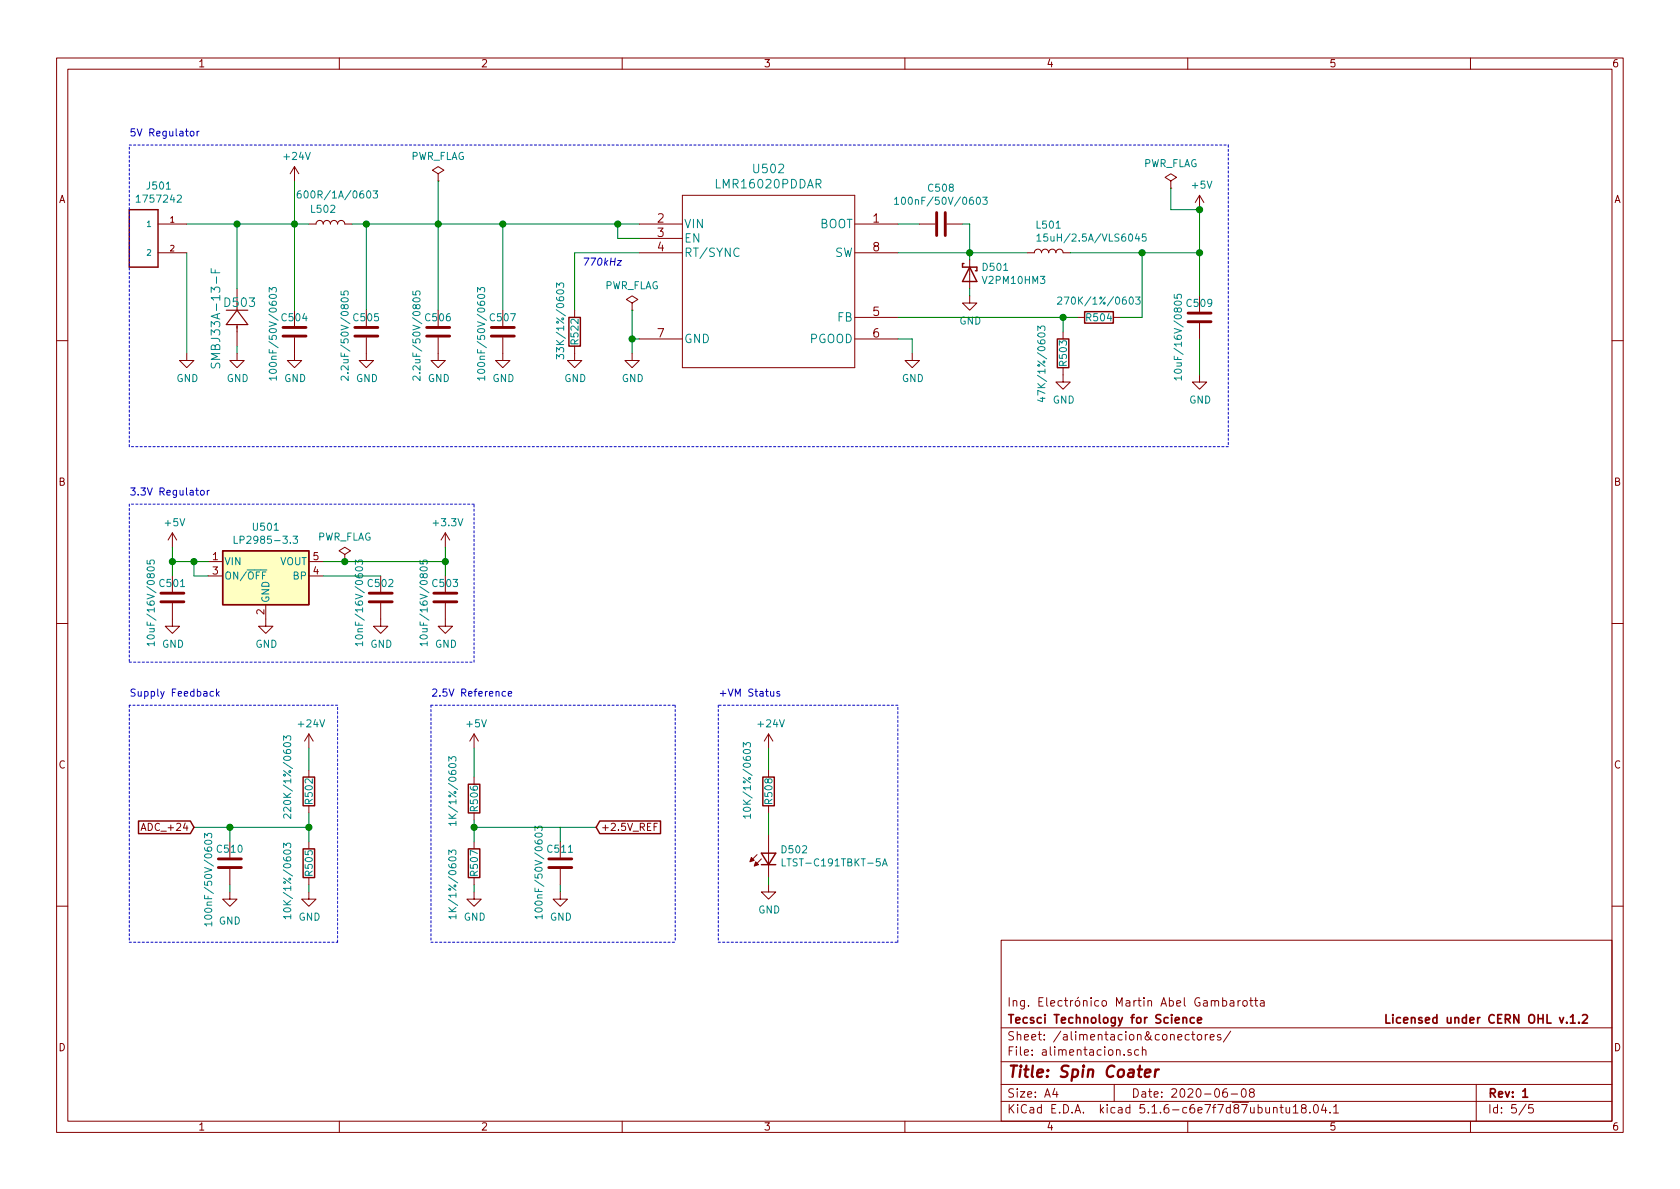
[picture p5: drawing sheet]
EESchema Schematic File Version 4
EELAYER 30 0
EELAYER END
$Descr A4 11693 8268
encoding utf-8
Sheet 5 5
Title "Spin Coater"
Date "2020-06-08"
Rev "1"
Comp "Tecsci Technology for Science                            Licensed under CERN OHL v.1.2"
Comment1 "Ing. Electrónico Martin Abel Gambarotta"
Comment2 ""
Comment3 ""
Comment4 ""
$EndDescr
$Comp
L Regulator_Linear:LP2985-3.3 U501
U 1 1
P 1850 4000
F 0 "U501" H 1850 4342 50  0000 C CNN
F 1 "LP2985-3.3" H 1850 4251 50  0000 C CNN
F 2 "Package_TO_SOT_SMD:SOT-23-5" H 1850 4325 50  0001 C CNN
F 3 "http://www.ti.com/lit/ds/symlink/lp2985.pdf" H 1850 4000 50  0001 C CNN
	1    1850 4000
	1    0    0    -1  
$EndComp
$Comp
L power:+5V #PWR0501
U 1 1
P 1200 3800
F 0 "#PWR0501" H 1200 3650 50  0001 C CNN
F 1 "+5V" H 1215 3973 50  0000 C CNN
F 2 "" H 1200 3800 50  0001 C CNN
F 3 "" H 1200 3800 50  0001 C CNN
	1    1200 3800
	1    0    0    -1  
$EndComp
$Comp
L Device:C C501
U 1 1
P 1200 4150
F 0 "C501" H 1100 4250 50  0000 L CNN
F 1 "10uF/16V/0805" V 1050 3800 50  0000 L CNN
F 2 "Capacitor_SMD:C_0805_2012Metric" H 1238 4000 50  0001 C CNN
F 3 "~" H 1200 4150 50  0001 C CNN
	1    1200 4150
	1    0    0    -1  
$EndComp
$Comp
L Device:C C502
U 1 1
P 2650 4150
F 0 "C502" H 2550 4250 50  0000 L CNN
F 1 "10nF/16V/0603" V 2500 3800 50  0000 L CNN
F 2 "Capacitor_SMD:C_0603_1608Metric" H 2688 4000 50  0001 C CNN
F 3 "~" H 2650 4150 50  0001 C CNN
	1    2650 4150
	1    0    0    -1  
$EndComp
$Comp
L Device:C C503
U 1 1
P 3100 4150
F 0 "C503" H 3000 4250 50  0000 L CNN
F 1 "10uF/16V/0805" V 2950 3800 50  0000 L CNN
F 2 "Capacitor_SMD:C_0805_2012Metric" H 3138 4000 50  0001 C CNN
F 3 "~" H 3100 4150 50  0001 C CNN
	1    3100 4150
	1    0    0    -1  
$EndComp
Wire Wire Line
	1200 3800 1200 3900
Wire Wire Line
	1200 3900 1350 3900
Connection ~ 1200 3900
Wire Wire Line
	1200 3900 1200 4000
Wire Wire Line
	1450 4000 1350 4000
Wire Wire Line
	1350 4000 1350 3900
Connection ~ 1350 3900
Wire Wire Line
	1350 3900 1450 3900
Wire Wire Line
	2250 4000 2650 4000
Wire Wire Line
	2250 3900 2400 3900
Wire Wire Line
	3100 3900 3100 4000
$Comp
L power:+3.3V #PWR0505
U 1 1
P 3100 3800
F 0 "#PWR0505" H 3100 3650 50  0001 C CNN
F 1 "+3.3V" H 3115 3973 50  0000 C CNN
F 2 "" H 3100 3800 50  0001 C CNN
F 3 "" H 3100 3800 50  0001 C CNN
	1    3100 3800
	1    0    0    -1  
$EndComp
Wire Wire Line
	3100 3800 3100 3900
Connection ~ 3100 3900
$Comp
L power:GND #PWR0502
U 1 1
P 1200 4300
F 0 "#PWR0502" H 1200 4050 50  0001 C CNN
F 1 "GND" H 1205 4127 50  0000 C CNN
F 2 "" H 1200 4300 50  0001 C CNN
F 3 "" H 1200 4300 50  0001 C CNN
	1    1200 4300
	1    0    0    -1  
$EndComp
$Comp
L power:GND #PWR0503
U 1 1
P 1850 4300
F 0 "#PWR0503" H 1850 4050 50  0001 C CNN
F 1 "GND" H 1855 4127 50  0000 C CNN
F 2 "" H 1850 4300 50  0001 C CNN
F 3 "" H 1850 4300 50  0001 C CNN
	1    1850 4300
	1    0    0    -1  
$EndComp
$Comp
L power:GND #PWR0504
U 1 1
P 2650 4300
F 0 "#PWR0504" H 2650 4050 50  0001 C CNN
F 1 "GND" H 2655 4127 50  0000 C CNN
F 2 "" H 2650 4300 50  0001 C CNN
F 3 "" H 2650 4300 50  0001 C CNN
	1    2650 4300
	1    0    0    -1  
$EndComp
$Comp
L power:GND #PWR0506
U 1 1
P 3100 4300
F 0 "#PWR0506" H 3100 4050 50  0001 C CNN
F 1 "GND" H 3105 4127 50  0000 C CNN
F 2 "" H 3100 4300 50  0001 C CNN
F 3 "" H 3100 4300 50  0001 C CNN
	1    3100 4300
	1    0    0    -1  
$EndComp
Wire Notes Line
	900  3500 900  4600
Wire Notes Line
	900  4600 3300 4600
Wire Notes Line
	3300 4600 3300 3500
Wire Notes Line
	3300 3500 900  3500
Text Notes 900  3450 0    50   ~ 0
3.3V Regulator
$Comp
L Device:C C508
U 1 1
P 6550 1550
F 0 "C508" V 6298 1550 50  0000 C CNN
F 1 "100nF/50V/0603" V 6389 1550 50  0000 C CNN
F 2 "Capacitor_SMD:C_0603_1608Metric" H 6588 1400 50  0001 C CNN
F 3 "~" H 6550 1550 50  0001 C CNN
	1    6550 1550
	0    1    1    0   
$EndComp
$Comp
L Device:R R503
U 1 1
P 7400 2450
F 0 "R503" V 7400 2350 50  0000 L CNN
F 1 "47K/1%/0603" V 7250 2100 50  0000 L CNN
F 2 "Resistor_SMD:R_0603_1608Metric" V 7330 2450 50  0001 C CNN
F 3 "~" H 7400 2450 50  0001 C CNN
	1    7400 2450
	1    0    0    -1  
$EndComp
$Comp
L Device:R R504
U 1 1
P 7650 2200
F 0 "R504" V 7650 2200 50  0000 C CNN
F 1 "270K/1%/0603" V 7534 2200 50  0000 C CNN
F 2 "Resistor_SMD:R_0603_1608Metric" V 7580 2200 50  0001 C CNN
F 3 "~" H 7650 2200 50  0001 C CNN
	1    7650 2200
	0    1    1    0   
$EndComp
$Comp
L Device:C C509
U 1 1
P 8350 2200
F 0 "C509" H 8250 2300 50  0000 L CNN
F 1 "10uF/16V/0805" V 8200 1750 50  0000 L CNN
F 2 "Capacitor_SMD:C_0805_2012Metric" H 8388 2050 50  0001 C CNN
F 3 "~" H 8350 2200 50  0001 C CNN
	1    8350 2200
	1    0    0    -1  
$EndComp
$Comp
L Device:L L501
U 1 1
P 7300 1750
F 0 "L501" V 7490 1750 50  0000 C CNN
F 1 "15uH/2.5A/VLS6045" V 7400 1450 50  0000 C CNN
F 2 "INDPM6060X450N:INDPM6060X450N" H 7300 1750 50  0001 C CNN
F 3 "~" H 7300 1750 50  0001 C CNN
	1    7300 1750
	0    -1   -1   0   
$EndComp
$Comp
L power:GND #PWR0113
U 1 1
P 4400 2450
F 0 "#PWR0113" H 4400 2200 50  0001 C CNN
F 1 "GND" H 4405 2277 50  0000 C CNN
F 2 "" H 4400 2450 50  0001 C CNN
F 3 "" H 4400 2450 50  0001 C CNN
	1    4400 2450
	1    0    0    -1  
$EndComp
$Comp
L Device:C C504
U 1 1
P 2050 2300
F 0 "C504" H 1950 2400 50  0000 L CNN
F 1 "100nF/50V/0603" V 1900 1950 50  0000 L CNN
F 2 "Capacitor_SMD:C_0603_1608Metric" H 2088 2150 50  0001 C CNN
F 3 "~" H 2050 2300 50  0001 C CNN
	1    2050 2300
	1    0    0    -1  
$EndComp
$Comp
L Device:C C505
U 1 1
P 2550 2300
F 0 "C505" H 2450 2400 50  0000 L CNN
F 1 "2.2uF/50V/0805" V 2400 1950 50  0000 L CNN
F 2 "Capacitor_SMD:C_0805_2012Metric" H 2588 2150 50  0001 C CNN
F 3 "~" H 2550 2300 50  0001 C CNN
	1    2550 2300
	1    0    0    -1  
$EndComp
$Comp
L Device:C C506
U 1 1
P 3050 2300
F 0 "C506" H 2950 2400 50  0000 L CNN
F 1 "2.2uF/50V/0805" V 2900 1950 50  0000 L CNN
F 2 "Capacitor_SMD:C_0805_2012Metric" H 3088 2150 50  0001 C CNN
F 3 "~" H 3050 2300 50  0001 C CNN
	1    3050 2300
	1    0    0    -1  
$EndComp
$Comp
L Device:C C507
U 1 1
P 3500 2300
F 0 "C507" H 3400 2400 50  0000 L CNN
F 1 "100nF/50V/0603" V 3350 1950 50  0000 L CNN
F 2 "Capacitor_SMD:C_0603_1608Metric" H 3538 2150 50  0001 C CNN
F 3 "~" H 3500 2300 50  0001 C CNN
	1    3500 2300
	1    0    0    -1  
$EndComp
$Comp
L Device:R R522
U 1 1
P 4000 2300
F 0 "R522" V 4000 2200 50  0000 L CNN
F 1 "33K/1%/0603" V 3900 2100 50  0000 L CNN
F 2 "Resistor_SMD:R_0603_1608Metric" V 3930 2300 50  0001 C CNN
F 3 "~" H 4000 2300 50  0001 C CNN
	1    4000 2300
	1    0    0    -1  
$EndComp
$Comp
L power:GND #PWR0119
U 1 1
P 2050 2450
F 0 "#PWR0119" H 2050 2200 50  0001 C CNN
F 1 "GND" H 2055 2277 50  0000 C CNN
F 2 "" H 2050 2450 50  0001 C CNN
F 3 "" H 2050 2450 50  0001 C CNN
	1    2050 2450
	1    0    0    -1  
$EndComp
$Comp
L power:GND #PWR0120
U 1 1
P 2550 2450
F 0 "#PWR0120" H 2550 2200 50  0001 C CNN
F 1 "GND" H 2555 2277 50  0000 C CNN
F 2 "" H 2550 2450 50  0001 C CNN
F 3 "" H 2550 2450 50  0001 C CNN
	1    2550 2450
	1    0    0    -1  
$EndComp
$Comp
L power:GND #PWR0121
U 1 1
P 3050 2450
F 0 "#PWR0121" H 3050 2200 50  0001 C CNN
F 1 "GND" H 3055 2277 50  0000 C CNN
F 2 "" H 3050 2450 50  0001 C CNN
F 3 "" H 3050 2450 50  0001 C CNN
	1    3050 2450
	1    0    0    -1  
$EndComp
$Comp
L power:GND #PWR0122
U 1 1
P 3500 2450
F 0 "#PWR0122" H 3500 2200 50  0001 C CNN
F 1 "GND" H 3505 2277 50  0000 C CNN
F 2 "" H 3500 2450 50  0001 C CNN
F 3 "" H 3500 2450 50  0001 C CNN
	1    3500 2450
	1    0    0    -1  
$EndComp
$Comp
L power:GND #PWR0123
U 1 1
P 4000 2450
F 0 "#PWR0123" H 4000 2200 50  0001 C CNN
F 1 "GND" H 4005 2277 50  0000 C CNN
F 2 "" H 4000 2450 50  0001 C CNN
F 3 "" H 4000 2450 50  0001 C CNN
	1    4000 2450
	1    0    0    -1  
$EndComp
$Comp
L LMR16020PDDAR:LMR16020PDDAR U502
U 1 1
P 4450 1550
F 0 "U502" H 5350 1937 60  0000 C CNN
F 1 "LMR16020PDDAR" H 5350 1831 60  0000 C CNN
F 2 "LMR16020PDDAR:LMR16020PDDAR" H 5350 1790 60  0001 C CNN
F 3 "" H 6250 900 60  0000 C CNN
	1    4450 1550
	1    0    0    -1  
$EndComp
Wire Wire Line
	4450 1750 4000 1750
Wire Wire Line
	4000 1750 4000 2150
Wire Wire Line
	4450 2350 4400 2350
Wire Wire Line
	4400 2350 4400 2450
Wire Wire Line
	4450 1550 4300 1550
Wire Wire Line
	4450 1650 4300 1650
Wire Wire Line
	4300 1650 4300 1550
Connection ~ 4300 1550
Wire Wire Line
	4300 1550 3500 1550
Wire Wire Line
	3500 2150 3500 1550
Connection ~ 3500 1550
Wire Wire Line
	3500 1550 3050 1550
Connection ~ 3050 1550
Wire Wire Line
	3050 1550 2550 1550
Wire Wire Line
	2550 2150 2550 1550
Connection ~ 2550 1550
Wire Wire Line
	2550 1550 2450 1550
Wire Wire Line
	2150 1550 2050 1550
Wire Wire Line
	2050 1550 2050 2150
$Comp
L power:+24V #PWR0507
U 1 1
P 2050 1250
F 0 "#PWR0507" H 2050 1100 50  0001 C CNN
F 1 "+24V" H 2065 1423 50  0000 C CNN
F 2 "" H 2050 1250 50  0001 C CNN
F 3 "" H 2050 1250 50  0001 C CNN
	1    2050 1250
	1    0    0    -1  
$EndComp
Wire Wire Line
	2050 1550 2050 1250
Connection ~ 2050 1550
Wire Wire Line
	6400 1550 6250 1550
Wire Wire Line
	6700 1550 6750 1550
Wire Wire Line
	6750 1550 6750 1750
Connection ~ 6750 1750
Wire Wire Line
	6250 1750 6750 1750
Wire Wire Line
	8350 1750 8350 2050
Wire Wire Line
	6250 2200 7400 2200
Wire Wire Line
	7400 2200 7400 2300
Wire Wire Line
	7400 2200 7500 2200
Connection ~ 7400 2200
Wire Wire Line
	6250 2350 6350 2350
Wire Wire Line
	6350 2350 6350 2450
$Comp
L power:GND #PWR0511
U 1 1
P 6350 2450
F 0 "#PWR0511" H 6350 2200 50  0001 C CNN
F 1 "GND" H 6355 2277 50  0000 C CNN
F 2 "" H 6350 2450 50  0001 C CNN
F 3 "" H 6350 2450 50  0001 C CNN
	1    6350 2450
	1    0    0    -1  
$EndComp
$Comp
L power:GND #PWR0513
U 1 1
P 7400 2600
F 0 "#PWR0513" H 7400 2350 50  0001 C CNN
F 1 "GND" H 7405 2427 50  0000 C CNN
F 2 "" H 7400 2600 50  0001 C CNN
F 3 "" H 7400 2600 50  0001 C CNN
	1    7400 2600
	1    0    0    -1  
$EndComp
$Comp
L power:GND #PWR0515
U 1 1
P 8350 2600
F 0 "#PWR0515" H 8350 2350 50  0001 C CNN
F 1 "GND" H 8355 2427 50  0000 C CNN
F 2 "" H 8350 2600 50  0001 C CNN
F 3 "" H 8350 2600 50  0001 C CNN
	1    8350 2600
	1    0    0    -1  
$EndComp
$Comp
L power:GND #PWR0512
U 1 1
P 6750 2050
F 0 "#PWR0512" H 6750 1800 50  0001 C CNN
F 1 "GND" H 6755 1877 50  0000 C CNN
F 2 "" H 6750 2050 50  0001 C CNN
F 3 "" H 6750 2050 50  0001 C CNN
	1    6750 2050
	1    0    0    -1  
$EndComp
Wire Wire Line
	8350 2350 8350 2600
Wire Wire Line
	7800 2200 7950 2200
Wire Wire Line
	7950 2200 7950 1750
Wire Wire Line
	7950 1750 8350 1750
$Comp
L power:+5V #PWR0514
U 1 1
P 8350 1450
F 0 "#PWR0514" H 8350 1300 50  0001 C CNN
F 1 "+5V" H 8365 1623 50  0000 C CNN
F 2 "" H 8350 1450 50  0001 C CNN
F 3 "" H 8350 1450 50  0001 C CNN
	1    8350 1450
	1    0    0    -1  
$EndComp
Wire Wire Line
	8350 1450 8350 1750
Connection ~ 8350 1750
Text Notes 900  950  0    50   ~ 0
5V Regulator
$Comp
L Device:C C510
U 1 1
P 1600 6000
F 0 "C510" H 1500 6100 50  0000 L CNN
F 1 "100nF/50V/0603" V 1450 5550 50  0000 L CNN
F 2 "Capacitor_SMD:C_0603_1608Metric" H 1638 5850 50  0001 C CNN
F 3 "~" H 1600 6000 50  0001 C CNN
	1    1600 6000
	1    0    0    -1  
$EndComp
$Comp
L Device:R R505
U 1 1
P 2150 6000
F 0 "R505" V 2150 5900 50  0000 L CNN
F 1 "10K/1%/0603" V 2000 5600 50  0000 L CNN
F 2 "Resistor_SMD:R_0603_1608Metric" V 2080 6000 50  0001 C CNN
F 3 "~" H 2150 6000 50  0001 C CNN
	1    2150 6000
	1    0    0    -1  
$EndComp
$Comp
L Device:R R502
U 1 1
P 2150 5500
F 0 "R502" V 2150 5400 50  0000 L CNN
F 1 "220K/1%/0603" V 2000 5300 50  0000 L CNN
F 2 "Resistor_SMD:R_0603_1608Metric" V 2080 5500 50  0001 C CNN
F 3 "~" H 2150 5500 50  0001 C CNN
	1    2150 5500
	1    0    0    -1  
$EndComp
$Comp
L power:+24V #PWR0509
U 1 1
P 2150 5200
F 0 "#PWR0509" H 2150 5050 50  0001 C CNN
F 1 "+24V" H 2165 5373 50  0000 C CNN
F 2 "" H 2150 5200 50  0001 C CNN
F 3 "" H 2150 5200 50  0001 C CNN
	1    2150 5200
	1    0    0    -1  
$EndComp
Wire Wire Line
	1600 5850 1600 5750
Wire Wire Line
	1600 5750 2150 5750
Wire Wire Line
	2150 5750 2150 5850
Wire Wire Line
	2150 5750 2150 5650
Connection ~ 2150 5750
Wire Wire Line
	2150 5350 2150 5200
$Comp
L power:GND #PWR0508
U 1 1
P 1600 6200
F 0 "#PWR0508" H 1600 5950 50  0001 C CNN
F 1 "GND" H 1600 6000 50  0000 C CNN
F 2 "" H 1600 6200 50  0001 C CNN
F 3 "" H 1600 6200 50  0001 C CNN
	1    1600 6200
	1    0    0    -1  
$EndComp
$Comp
L power:GND #PWR0510
U 1 1
P 2150 6200
F 0 "#PWR0510" H 2150 5950 50  0001 C CNN
F 1 "GND" H 2155 6027 50  0000 C CNN
F 2 "" H 2150 6200 50  0001 C CNN
F 3 "" H 2150 6200 50  0001 C CNN
	1    2150 6200
	1    0    0    -1  
$EndComp
Wire Wire Line
	2150 6200 2150 6150
Wire Wire Line
	1600 6150 1600 6200
Wire Notes Line
	900  4900 900  6550
Wire Notes Line
	900  6550 2350 6550
Wire Notes Line
	2350 6550 2350 4900
Wire Notes Line
	2350 4900 900  4900
Text Notes 900  4850 0    50   ~ 0
Supply Feedback
Text Notes 4050 1850 0    50   Italic 0
770kHz
$Comp
L Device:R R506
U 1 1
P 3300 5550
F 0 "R506" V 3300 5450 50  0000 L CNN
F 1 "1K/1%/0603" V 3150 5350 50  0000 L CNN
F 2 "Resistor_SMD:R_0603_1608Metric" V 3230 5550 50  0001 C CNN
F 3 "~" H 3300 5550 50  0001 C CNN
	1    3300 5550
	1    0    0    -1  
$EndComp
$Comp
L Device:R R507
U 1 1
P 3300 6000
F 0 "R507" V 3300 5900 50  0000 L CNN
F 1 "1K/1%/0603" V 3150 5600 50  0000 L CNN
F 2 "Resistor_SMD:R_0603_1608Metric" V 3230 6000 50  0001 C CNN
F 3 "~" H 3300 6000 50  0001 C CNN
	1    3300 6000
	1    0    0    -1  
$EndComp
$Comp
L Device:C C511
U 1 1
P 3900 6000
F 0 "C511" H 3800 6100 50  0000 L CNN
F 1 "100nF/50V/0603" V 3750 5600 50  0000 L CNN
F 2 "Capacitor_SMD:C_0603_1608Metric" H 3938 5850 50  0001 C CNN
F 3 "~" H 3900 6000 50  0001 C CNN
	1    3900 6000
	1    0    0    -1  
$EndComp
$Comp
L power:+5V #PWR0516
U 1 1
P 3300 5200
F 0 "#PWR0516" H 3300 5050 50  0001 C CNN
F 1 "+5V" H 3315 5373 50  0000 C CNN
F 2 "" H 3300 5200 50  0001 C CNN
F 3 "" H 3300 5200 50  0001 C CNN
	1    3300 5200
	1    0    0    -1  
$EndComp
$Comp
L power:GND #PWR0517
U 1 1
P 3300 6200
F 0 "#PWR0517" H 3300 5950 50  0001 C CNN
F 1 "GND" H 3305 6027 50  0000 C CNN
F 2 "" H 3300 6200 50  0001 C CNN
F 3 "" H 3300 6200 50  0001 C CNN
	1    3300 6200
	1    0    0    -1  
$EndComp
$Comp
L power:GND #PWR0518
U 1 1
P 3900 6200
F 0 "#PWR0518" H 3900 5950 50  0001 C CNN
F 1 "GND" H 3905 6027 50  0000 C CNN
F 2 "" H 3900 6200 50  0001 C CNN
F 3 "" H 3900 6200 50  0001 C CNN
	1    3900 6200
	1    0    0    -1  
$EndComp
Wire Wire Line
	3300 5200 3300 5400
Wire Wire Line
	3300 5700 3300 5750
Wire Wire Line
	3300 6150 3300 6200
Wire Wire Line
	3900 6150 3900 6200
Wire Wire Line
	3300 5750 3900 5750
Wire Wire Line
	3900 5750 3900 5850
Connection ~ 3300 5750
Wire Wire Line
	3300 5750 3300 5850
Wire Wire Line
	3900 5750 4150 5750
Wire Notes Line
	3000 4900 3000 6550
Wire Notes Line
	3000 6550 4700 6550
Wire Notes Line
	3000 4900 4700 4900
Wire Notes Line
	4700 4900 4700 6550
Text Notes 3000 4850 0    50   ~ 0
2.5V Reference
$Comp
L Device:R R508
U 1 1
P 5350 5500
F 0 "R508" V 5350 5400 50  0000 L CNN
F 1 "10K/1%/0603" V 5200 5300 50  0000 L CNN
F 2 "Resistor_SMD:R_0603_1608Metric" V 5280 5500 50  0001 C CNN
F 3 "~" H 5350 5500 50  0001 C CNN
	1    5350 5500
	1    0    0    -1  
$EndComp
$Comp
L LTST-C191TBKT-5A:LTST-C191TBKT-5A D502
U 1 1
P 5350 6000
F 0 "D502" H 5430 6096 50  0000 L CNN
F 1 "LTST-C191TBKT-5A" H 5430 6005 50  0000 L CNN
F 2 "LTST-C191TBKT-5A:LTST-C191TBKT-5A" H 5350 6000 50  0001 L BNN
F 3 "" H 5350 6000 50  0001 C CNN
	1    5350 6000
	1    0    0    -1  
$EndComp
$Comp
L power:GND #PWR0520
U 1 1
P 5350 6150
F 0 "#PWR0520" H 5350 5900 50  0001 C CNN
F 1 "GND" H 5355 5977 50  0000 C CNN
F 2 "" H 5350 6150 50  0001 C CNN
F 3 "" H 5350 6150 50  0001 C CNN
	1    5350 6150
	1    0    0    -1  
$EndComp
Wire Wire Line
	5350 5350 5350 5200
Wire Wire Line
	5350 5650 5350 5800
Wire Wire Line
	5350 6100 5350 6150
$Comp
L power:+24V #PWR0519
U 1 1
P 5350 5200
F 0 "#PWR0519" H 5350 5050 50  0001 C CNN
F 1 "+24V" H 5365 5373 50  0000 C CNN
F 2 "" H 5350 5200 50  0001 C CNN
F 3 "" H 5350 5200 50  0001 C CNN
	1    5350 5200
	1    0    0    -1  
$EndComp
Wire Notes Line
	5000 4900 5000 6550
Wire Notes Line
	5000 6550 6250 6550
Wire Notes Line
	6250 6550 6250 4900
Wire Notes Line
	6250 4900 5000 4900
Text Notes 5000 4850 0    50   ~ 0
+VM Status
$Comp
L Device:L L502
U 1 1
P 2300 1550
F 0 "L502" V 2400 1600 50  0000 C CNN
F 1 "600R/1A/0603" V 2500 1500 50  0000 C CNN
F 2 "Inductor_SMD:L_0603_1608Metric" H 2300 1550 50  0001 C CNN
F 3 "~" H 2300 1550 50  0001 C CNN
	1    2300 1550
	0    -1   -1   0   
$EndComp
Wire Wire Line
	6750 1750 7150 1750
Wire Wire Line
	7450 1750 7950 1750
Connection ~ 7950 1750
$Comp
L MSS1P4-M3_89A:MSS1P4-M3_89A D501
U 1 1
P 6750 1900
F 0 "D501" V 6796 1820 50  0000 R CNN
F 1 "V2PM10HM3" V 6705 1820 50  0000 R CNN
F 2 "DIODE_MSS1P4-M3:DIODE_MSS1P4-M3" H 6750 1900 50  0001 L BNN
F 3 "MSS2P3-M3/89A" H 6750 1900 50  0001 L BNN
F 4 "MSS2P3 Series 30 V 2 A Surface Mount Schottky Barrier Rectifier - MicroSMP" H 6750 1900 50  0001 L BNN "Field4"
F 5 "MicroSMP Vishay Semiconductor" H 6750 1900 50  0001 L BNN "Field5"
F 6 "Vishay Semiconductor" H 6750 1900 50  0001 L BNN "Field6"
	1    6750 1900
	0    -1   -1   0   
$EndComp
Wire Wire Line
	6750 1800 6750 1750
Wire Wire Line
	6750 2000 6750 2050
$Comp
L power:PWR_FLAG #FLG0101
U 1 1
P 3050 1250
F 0 "#FLG0101" H 3050 1325 50  0001 C CNN
F 1 "PWR_FLAG" H 3050 1423 50  0000 C CNN
F 2 "" H 3050 1250 50  0001 C CNN
F 3 "~" H 3050 1250 50  0001 C CNN
	1    3050 1250
	1    0    0    -1  
$EndComp
$Comp
L power:PWR_FLAG #FLG0103
U 1 1
P 8150 1300
F 0 "#FLG0103" H 8150 1375 50  0001 C CNN
F 1 "PWR_FLAG" H 8150 1473 50  0000 C CNN
F 2 "" H 8150 1300 50  0001 C CNN
F 3 "~" H 8150 1300 50  0001 C CNN
	1    8150 1300
	1    0    0    -1  
$EndComp
Wire Wire Line
	3050 1550 3050 2150
Wire Wire Line
	8150 1300 8150 1450
Wire Wire Line
	8150 1450 8350 1450
Connection ~ 8350 1450
Wire Wire Line
	3050 1250 3050 1550
$Comp
L power:PWR_FLAG #FLG0104
U 1 1
P 4400 2150
F 0 "#FLG0104" H 4400 2225 50  0001 C CNN
F 1 "PWR_FLAG" H 4400 2323 50  0000 C CNN
F 2 "" H 4400 2150 50  0001 C CNN
F 3 "~" H 4400 2150 50  0001 C CNN
	1    4400 2150
	1    0    0    -1  
$EndComp
Wire Wire Line
	4400 2150 4400 2350
Connection ~ 4400 2350
$Comp
L ConnectorX2:1757242 J501
U 1 1
P 1000 1650
F 0 "J501" H 893 2017 50  0000 C CNN
F 1 "1757242" H 893 1926 50  0000 C CNN
F 2 "PHOENIX_1757242:PHOENIX_1757242" H 1000 1650 50  0001 L BNN
F 3 "07/07/2016" H 1000 1650 50  0001 L BNN
F 4 "Manufacturer Recommendations" H 1000 1650 50  0001 L BNN "Field4"
F 5 "Phoenix Contact" H 1000 1650 50  0001 L BNN "Field5"
	1    1000 1650
	-1   0    0    -1  
$EndComp
$Comp
L power:GND #PWR0521
U 1 1
P 1300 2450
F 0 "#PWR0521" H 1300 2200 50  0001 C CNN
F 1 "GND" H 1305 2277 50  0000 C CNN
F 2 "" H 1300 2450 50  0001 C CNN
F 3 "" H 1300 2450 50  0001 C CNN
	1    1300 2450
	1    0    0    -1  
$EndComp
Wire Notes Line
	900  1000 8550 1000
Wire Notes Line
	8550 1000 8550 3100
Wire Notes Line
	8550 3100 900  3100
Wire Notes Line
	900  3100 900  1000
Text GLabel 1350 5750 0    50   Input ~ 0
ADC_+24
Text GLabel 4150 5750 2    50   Input ~ 0
+2.5V_REF
Wire Wire Line
	1350 5750 1600 5750
Connection ~ 1600 5750
Wire Wire Line
	1300 1750 1300 2450
$Comp
L power:GND #PWR0522
U 1 1
P 1650 2450
F 0 "#PWR0522" H 1650 2200 50  0001 C CNN
F 1 "GND" H 1655 2277 50  0000 C CNN
F 2 "" H 1650 2450 50  0001 C CNN
F 3 "" H 1650 2450 50  0001 C CNN
	1    1650 2450
	1    0    0    -1  
$EndComp
Wire Wire Line
	1650 2450 1650 2400
$Comp
L SMBJ33A-13-F:SMBJ33A-13-F D503
U 1 1
P 1650 2400
F 0 "D503" V 1950 2500 60  0000 R CNN
F 1 "SMBJ33A-13-F" H 2200 2550 60  0000 R CNN
F 2 "SMBJ33A-13-F:SMBJ33A-13-F" H 1850 2040 60  0001 C CNN
F 3 "" H 1650 2400 60  0000 C CNN
	1    1650 2400
	0    -1   -1   0   
$EndComp
Wire Wire Line
	1300 1550 1650 1550
Wire Wire Line
	1650 2000 1650 1550
Connection ~ 1650 1550
Wire Wire Line
	1650 1550 2050 1550
$Comp
L power:PWR_FLAG #FLG?
U 1 1
P 2400 3900
F 0 "#FLG?" H 2400 3975 50  0001 C CNN
F 1 "PWR_FLAG" H 2400 4073 50  0000 C CNN
F 2 "" H 2400 3900 50  0001 C CNN
F 3 "~" H 2400 3900 50  0001 C CNN
	1    2400 3900
	1    0    0    -1  
$EndComp
Connection ~ 2400 3900
Wire Wire Line
	2400 3900 3100 3900
$EndSCHEMATC
